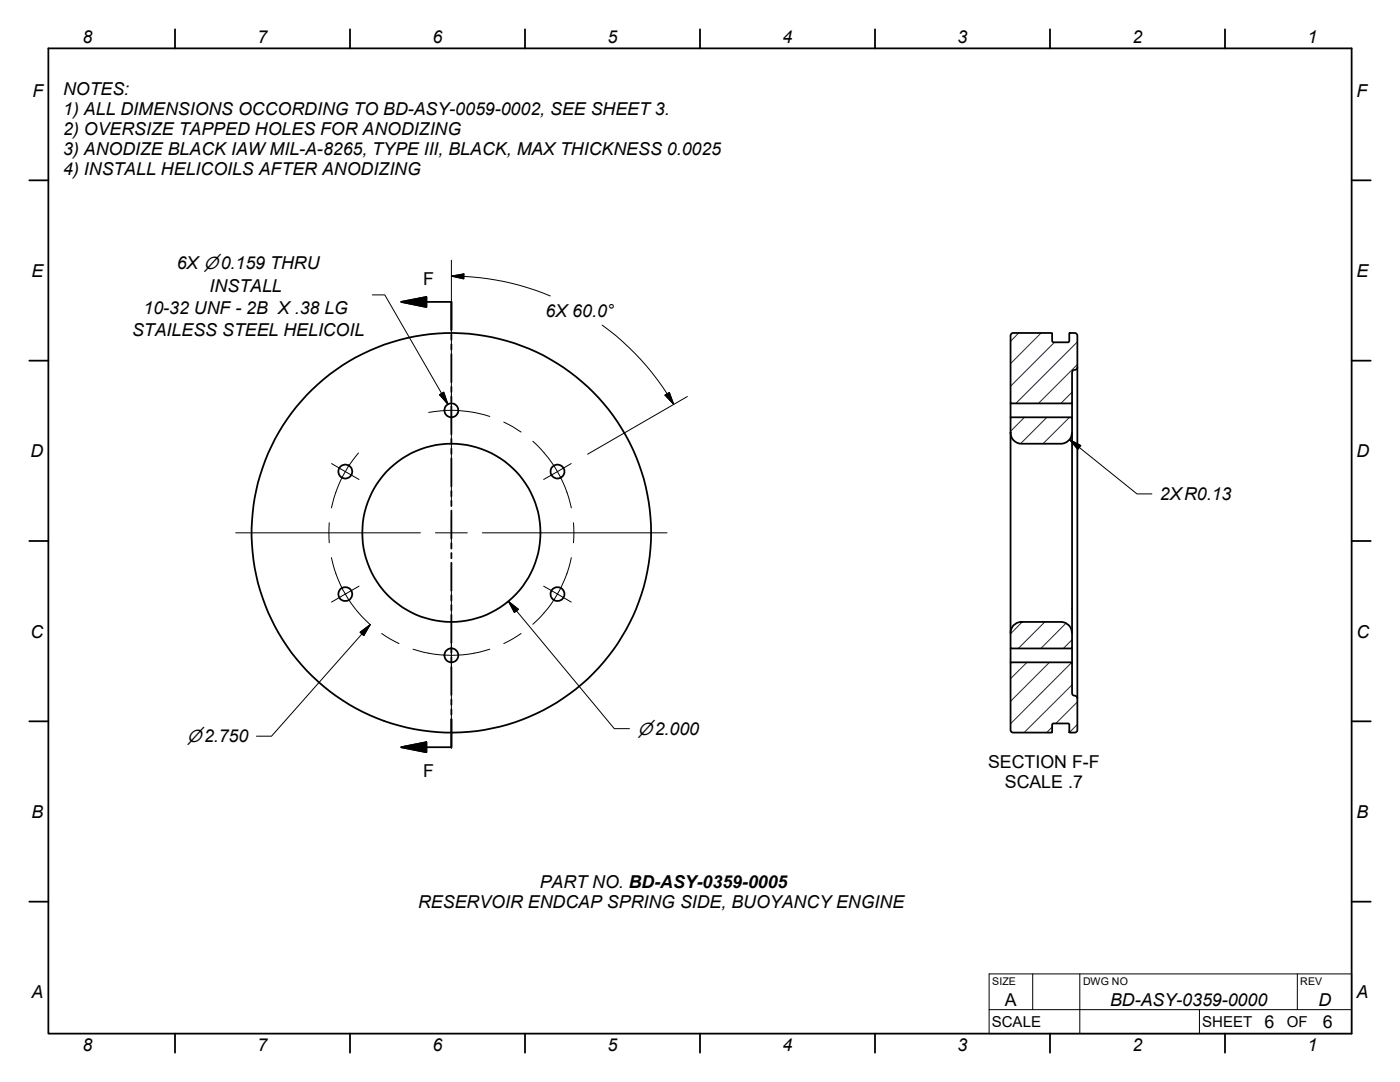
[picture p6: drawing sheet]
<svg xmlns="http://www.w3.org/2000/svg" width="279mm" height="216mm" viewBox="0 0 279 216" stroke-linecap="round" stroke-linejoin="round" font-family="sans-serif">
<g fill="none" stroke="#1e1e47" stroke-width=".2">
<path d="M203.3 66.4l-1.6 1.7M207.8 66.4l-6.1 6.2M210.4 68.3l-8.7 8.8M214 78.3l-2.3 2.2M215 68.2l-12.3 12.3M215 72.7l-7.8 7.8M204.4 83.3l-2.7 2.8M208.9 83.3l-5.2 5.2M213.4 83.3l-5.2 5.2M204 124.1l-2.3 2.4M205 132.2l-3.3 3.2M208.5 124.1l-5.3 5.3"/>
<path d="M209.4 132.2l-7.7 7.7M212.7 124.4l-5 5M213.9 132.2l-12.2 12.2M214 136.7l-9.6 9.5M214 127.7l-1.8 1.7M210 145.1l-1.1 1.1M215 140.1l-4.3 4.3M215 144.5l-1.6 1.6"/>
</g>
<g fill="none" stroke="#000" stroke-width=".36">
<path d="M9.7 9.7h260v196.5h-260zM34.9 5.8v3.9M69.8 5.8v3.9M104.8 5.8v3.9M139.7 5.8v3.9M174.6 5.8v3.9M209.5 5.8v3.9M244.5 5.8v3.9M5.8 36h3.9M269.7 36h3.9M5.8 72h3.9M80.1 60.2l5-.9v2z"/>
<path d="M80.1 60.2h10v5.7M90.1 66.8v1M90.1 68.7v1.1M90.1 70.7v5.6M90.1 77.2v1M90.1 79.1v1.1M201.9 66.5l.3-.1h7.7l.1 1.6 .3 .3h2.9l.2-.3v-1.5h1.2l.3 .2 .1 .3v6.3l-.2 .4-.7 .2-.1 .3v6.3h-12.3v-13.5zM215 73.3v66M269.7 72h3.9M90.1 81.1v5.6M90.1 87.5v1.1M90.1 89.5v1.1"/>
<path d="M90.1 91.5v5.6M90.1 98v1M90.1 99.9v1.1M201.7 83.3h12.3v3a2.28 2.28 0 0 1-2.3 2.2h-7.8a2.2 2.2 0 0 1-2.2-2.2zM201.7 86.3v40M201.7 80.5v2.8M214 86.3v40M214 80.5v2.8M5.8 107.9h3.9M90.1 101.9v5.6M90.1 108.4v1.1M90.1 110.3v1.1"/>
<path d="M90.1 112.3v5.6M90.1 118.8v1M269.7 107.9h3.9M90.1 120.7v1.1M90.1 122.7v5.6M90.1 129.2v1.1M90.1 131.1v1.1M90.1 133.1v5.6M90.1 139.6v1M201.7 132.2h12.3v6.3l.1 .2 .8 .3 .1 .3v6.3l-.1 .4-.4 .2h-1.1v-1.6l-.3-.2h-3l-.2 1.8h-7.7l-.4-.2-.1-.4zM201.7 129.4v2.8M202.3 124.7l.6-.4 .6-.2h8.2a2.24 2.24 0 0 1 2.3 2.2v3.1h-12.3v-3.4z"/>
<path d="M214 129.4v2.8M5.8 143.9h3.9M80.1 149.1l5-1v2zM90.1 141.5v1.1M90.1 143.5v5.6h-10M269.7 143.9h3.9M5.8 179.9h3.9M269.7 179.9h3.9M34.9 206.2v3.9M69.8 206.2v3.9M104.8 206.2v3.9M139.7 206.2v3.9"/>
<path d="M174.6 206.2v3.9M209.5 206.2v3.9M244.5 206.2v3.9"/>
<circle cx="68.9" cy="94.1" r="1.39"/>
<circle cx="90.1" cy="81.9" r="1.39"/>
<circle cx="111.3" cy="94.1" r="1.38"/>
<circle cx="68.9" cy="118.5" r="1.39"/>
<circle cx="90.1" cy="106.3" r="39.9"/>
<circle cx="90.1" cy="106.3" r="17.8"/>
<circle cx="111.3" cy="118.5" r="1.38"/>
<circle cx="90.1" cy="130.8" r="1.4"/>
</g>
<g fill="none" stroke="#000" stroke-width=".2">
<path d="M74.3 58.8h2.5l12.6 21.9M90.1 51.9v9M90.1 55.1l2.5-.4v.9zM90.1 55.1a50.7 50.7 0 0 1 19.7 4M87.7 78.8l.9-.5 .8 2.4zM90.1 63.3v36.9M120.2 64.9a51.5 51.5 0 0 1 14.3 15.8M132.7 78.8l.9-.5 .9 2.4zM137.2 79.1l-19.9 11.5M66.2 92.5l2.7 1.6M68.9 94.1l-1.5 3.1-1.3 4.1M68.9 94.1l2.7 1.6"/>
<path d="M71.5 90.4l-2 2.7-.6 1M85.6 82.3a24.4 24.4 0 0 1 12.1 .8M100.5 84.2l3.5 2M106.3 88.1l1.6 1.5 1.4 1.7 2 2.8M111.3 94.1l1.5 3.1 1.2 4.1M111.3 94.1l-2.8 1.6M114 92.5l-2.7 1.6M213.4 87.7l13.5 10.9h3M213.4 87.7l2.3 1.2-.6 .8zM47 106.3h36.9M65.7 104.3v4M66.1 111.3l.6 2.1 .7 2.1 1.5 3"/>
<path d="M68.9 118.5l1.9 2.9 3 3.2M68.9 118.5l-2.7 1.6M71.6 117l-2.7 1.5M86.9 106.3h6.4M90.1 103.1v6.4M90.1 112.5v36.9M96.3 106.3h36.8M101.5 120l2 1.6-.8 .6zM101.5 120l21.1 25.4h3M108.5 117l2.8 1.5M111.3 118.5l-2 2.9-1.4 1.7-1.6 1.5M111.3 118.5l2.7 1.6"/>
<path d="M114 111.3l-.5 2.1-.7 2.1-1.5 3M114.4 104.3v4M71.9 126.2l2-1.6-1.3 2.2zM73.9 124.6l-19.7 22.3h-3M76.2 126.4l3.4 2M82.4 129.5a24.5 24.5 0 0 0 15.3 0M104 126.4l-3.5 2M197.4 194.3h72.3v11.9h-72.3zM206.1 194.3v7.2M215.5 194.3v11.9M258.9 194.3v7.2M197.4 201.5h72.3"/>
<path d="M239.4 201.5v4.7"/>
</g>
<path d="M80.1 60.2l5-.9v2zM80.1 149.1l5-1v2z" fill="#000" stroke="#000" stroke-width=".36"/>
<path d="M90.1 55.1l2.5-.4v.9zM87.7 78.8l.9-.5 .8 2.4zM132.7 78.8l.9-.5 .9 2.4zM213.4 87.7l2.3 1.2-.6 .8zM71.9 126.2l2-1.6-1.3 2.2zM101.5 120l2 1.6-.8 .6z" fill="#000" stroke="#000" stroke-width=".2"/>
<g font-size="3.5">
<text x="16.5" y="8.7">8</text>
<text x="51.4" y="8.7">7</text>
<text x="86.3" y="8.7">6</text>
<text x="121.3" y="8.7">5</text>
<text x="156.2" y="8.7">4</text>
<text x="191.1" y="8.7">3</text>
<text x="226" y="8.7">2</text>
<text x="260.9" y="8.7">1</text>
<text x="6.5" y="19.3">F</text>
<text x="12.6" y="18.9">NOTES:</text>
<text x="12.6" y="22.9">1) ALL DIMENSIONS OCCORDING TO BD-ASY-0059-0002, SEE SHEET 3.</text>
<text x="270.7" y="19.3">F</text>
<text x="12.6" y="26.9">2) OVERSIZE TAPPED HOLES FOR ANODIZING</text>
<text x="12.6" y="30.9">3) ANODIZE BLACK IAW MIL-A-8265, TYPE III, BLACK, MAX THICKNESS 0.0025</text>
<text x="12.6" y="34.9">4) INSTALL HELICOILS AFTER ANODIZING</text>
<text x="35.3" y="53.7">6X⌀0.159 THRU</text>
<text x="6.3" y="55.2">E</text>
<text x="41.8" y="58.2">INSTALL</text>
<text x="84.4" y="56.8">F</text>
<text x="270.7" y="55.2">E</text>
<text x="28.6" y="62.6">10-32 UNF - 2B X .38 LG</text>
<text x="108.9" y="63.2">6X60.0°</text>
<text x="26.4" y="67.1">STAILESS STEEL HELICOIL</text>
<text x="6.1" y="91.2">D</text>
<text x="270.7" y="91.2">D</text>
<text x="231.5" y="99.8">2XR0.13</text>
<text x="6.1" y="127.2">C</text>
<text x="270.7" y="127.2">C</text>
<text x="37.3" y="148.1">⌀2.750</text>
<text x="127.2" y="146.6">⌀2.000</text>
<text x="84.4" y="155.1">F</text>
<text x="197.2" y="153.3">SECTION F-F</text>
<text x="200.5" y="157.3">SCALE .7</text>
<text x="6.3" y="163.2">B</text>
<text x="270.7" y="163.2">B</text>
<text x="107.7" y="177.2">PART NO. BD-ASY-0359-0005</text>
<text x="83.5" y="181.2">RESERVOIR ENDCAP SPRING SIDE, BUOYANCY ENGINE</text>
<text x="6.3" y="199.2">A</text>
<text x="200.5" y="200.7">A</text>
<text x="221.5" y="200.7">BD-ASY-0359-0000</text>
<text x="263.1" y="200.7">D</text>
<text x="270.7" y="199.2">A</text>
<text x="16.5" y="209.8">8</text>
<text x="51.4" y="209.8">7</text>
<text x="86.3" y="209.8">6</text>
<text x="121.3" y="209.8">5</text>
<text x="156.2" y="209.8">4</text>
<text x="191.1" y="209.8">3</text>
<text x="226" y="209.8">2</text>
<text x="252.3" y="205.1">6</text>
<text x="260.9" y="209.8">1</text>
<text x="264" y="205.1">6</text>
</g>
<g font-size="3">
<text x="197.9" y="204.9">SCALE</text>
<text x="239.9" y="204.9">SHEET</text>
<text x="256.8" y="204.9">OF</text>
</g>
<g font-size="2.1">
<text x="198" y="196.5">SIZE</text>
<text x="216.1" y="196.5">DWG NO</text>
<text x="259.5" y="196.5">REV</text>
</g>
</svg>
